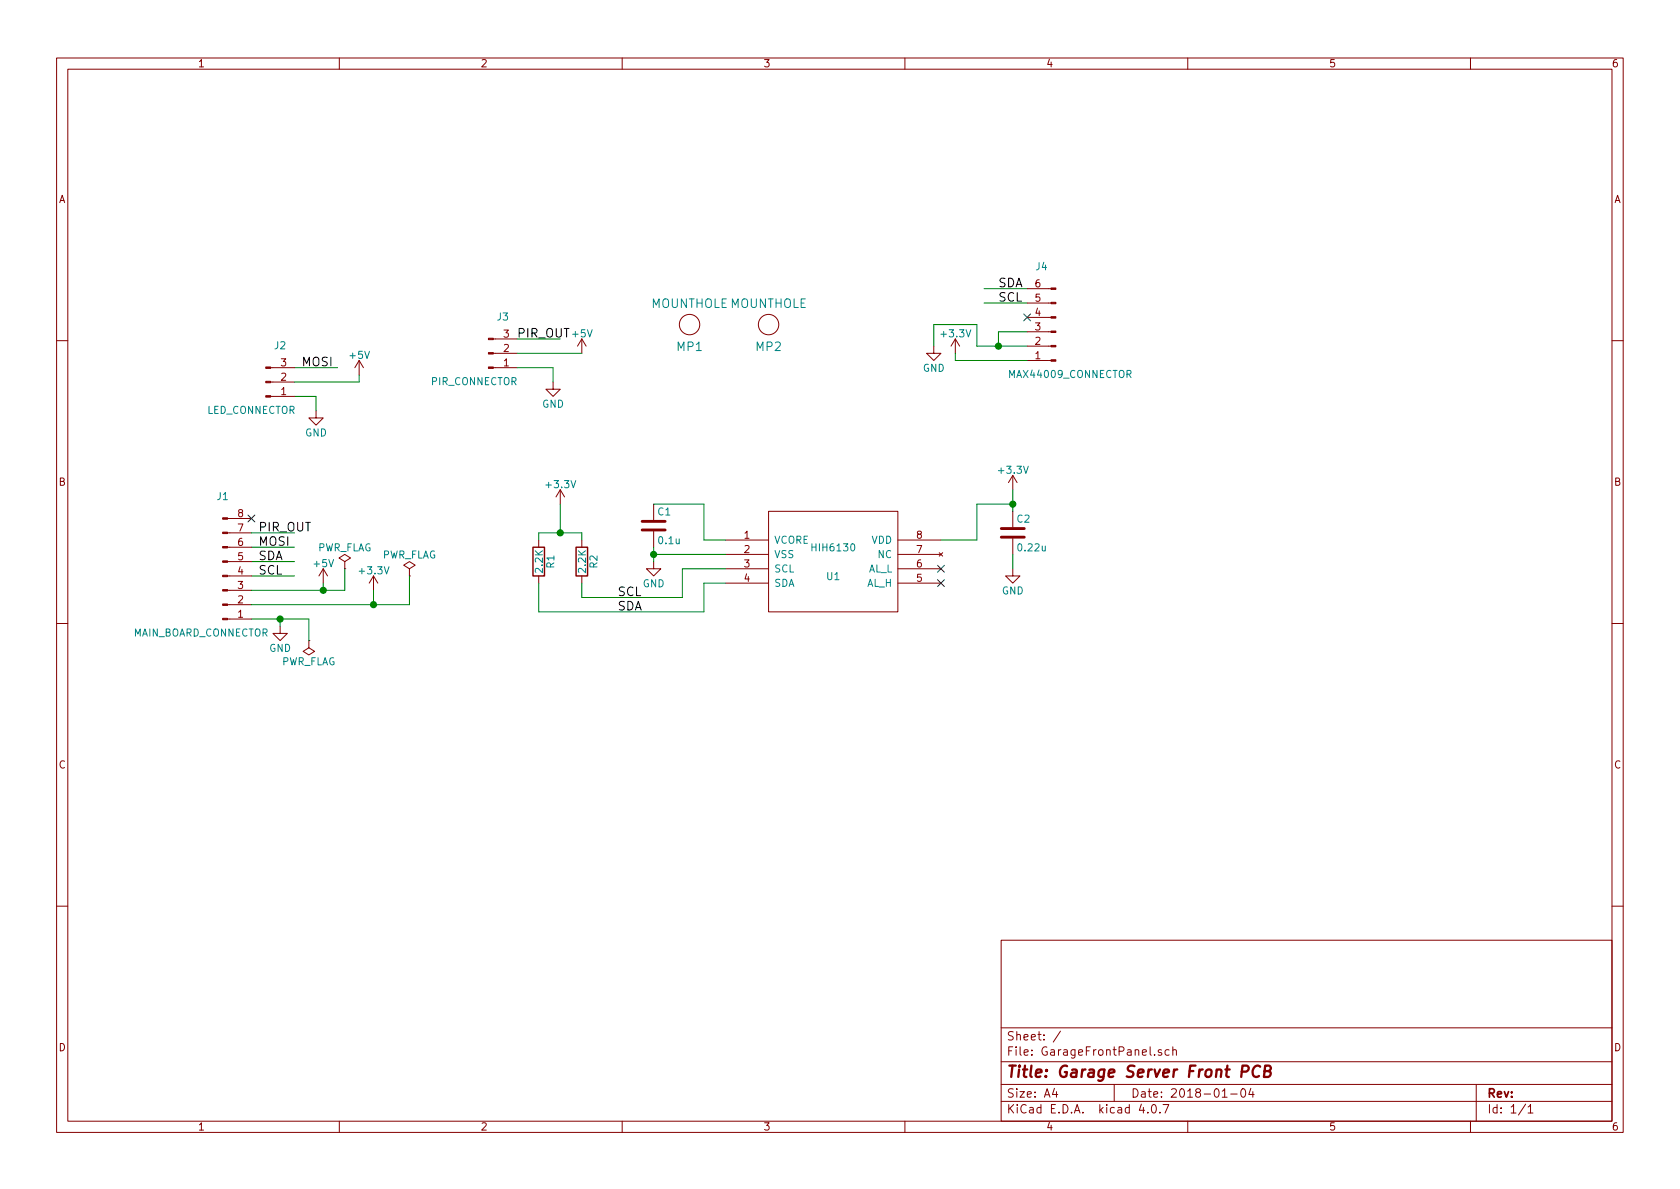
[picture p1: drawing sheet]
EESchema Schematic File Version 2
LIBS:power
LIBS:device
LIBS:transistors
LIBS:conn
LIBS:linear
LIBS:regul
LIBS:74xx
LIBS:cmos4000
LIBS:adc-dac
LIBS:memory
LIBS:xilinx
LIBS:microcontrollers
LIBS:dsp
LIBS:microchip
LIBS:analog_switches
LIBS:motorola
LIBS:texas
LIBS:intel
LIBS:audio
LIBS:interface
LIBS:digital-audio
LIBS:philips
LIBS:display
LIBS:cypress
LIBS:siliconi
LIBS:opto
LIBS:atmel
LIBS:contrib
LIBS:valves
LIBS:KevinsLib
EELAYER 25 0
EELAYER END
$Descr A4 11693 8268
encoding utf-8
Sheet 1 1
Title "Garage Server Front PCB"
Date "2018-01-04"
Rev ""
Comp ""
Comment1 ""
Comment2 ""
Comment3 ""
Comment4 ""
$EndDescr
$Comp
L HIH6130 U1
U 1 1
P 5800 3900
F 0 "U1" H 5800 3800 50  0000 C CNN
F 1 "HIH6130" H 5800 4000 50  0000 C CNN
F 2 "Housings_SOIC:SOIC-8_3.9x4.9mm_Pitch1.27mm" H 5800 4350 50  0001 C CNN
F 3 "DOCUMENTATION" H 5800 3500 50  0001 C CNN
	1    5800 3900
	1    0    0    -1  
$EndComp
$Comp
L C C1
U 1 1
P 4550 3650
F 0 "C1" H 4575 3750 50  0000 L CNN
F 1 "0.1u" H 4575 3550 50  0000 L CNN
F 2 "Capacitors_SMD:C_0805_HandSoldering" H 4588 3500 50  0001 C CNN
F 3 "" H 4550 3650 50  0001 C CNN
	1    4550 3650
	1    0    0    -1  
$EndComp
$Comp
L C C2
U 1 1
P 7050 3700
F 0 "C2" H 7075 3800 50  0000 L CNN
F 1 "0.22u" H 7075 3600 50  0000 L CNN
F 2 "Capacitors_SMD:C_0805_HandSoldering" H 7088 3550 50  0001 C CNN
F 3 "" H 7050 3700 50  0001 C CNN
	1    7050 3700
	1    0    0    -1  
$EndComp
$Comp
L R R1
U 1 1
P 3750 3900
F 0 "R1" V 3830 3900 50  0000 C CNN
F 1 "2.2K" V 3750 3900 50  0000 C CNN
F 2 "Resistors_SMD:R_0805_HandSoldering" V 3680 3900 50  0001 C CNN
F 3 "" H 3750 3900 50  0001 C CNN
	1    3750 3900
	1    0    0    -1  
$EndComp
$Comp
L R R2
U 1 1
P 4050 3900
F 0 "R2" V 4130 3900 50  0000 C CNN
F 1 "2.2K" V 4050 3900 50  0000 C CNN
F 2 "Resistors_SMD:R_0805_HandSoldering" V 3980 3900 50  0001 C CNN
F 3 "" H 4050 3900 50  0001 C CNN
	1    4050 3900
	1    0    0    -1  
$EndComp
$Comp
L +3.3V #PWR01
U 1 1
P 6650 2450
F 0 "#PWR01" H 6650 2300 50  0001 C CNN
F 1 "+3.3V" H 6650 2590 50  0000 C CNN
F 2 "" H 6650 2450 50  0001 C CNN
F 3 "" H 6650 2450 50  0001 C CNN
	1    6650 2450
	1    0    0    -1  
$EndComp
$Comp
L +5V #PWR02
U 1 1
P 2500 2600
F 0 "#PWR02" H 2500 2450 50  0001 C CNN
F 1 "+5V" H 2500 2740 50  0000 C CNN
F 2 "" H 2500 2600 50  0001 C CNN
F 3 "" H 2500 2600 50  0001 C CNN
	1    2500 2600
	1    0    0    -1  
$EndComp
$Comp
L GND #PWR03
U 1 1
P 4550 3900
F 0 "#PWR03" H 4550 3650 50  0001 C CNN
F 1 "GND" H 4550 3750 50  0000 C CNN
F 2 "" H 4550 3900 50  0001 C CNN
F 3 "" H 4550 3900 50  0001 C CNN
	1    4550 3900
	1    0    0    -1  
$EndComp
$Comp
L +3.3V #PWR04
U 1 1
P 7050 3400
F 0 "#PWR04" H 7050 3250 50  0001 C CNN
F 1 "+3.3V" H 7050 3540 50  0000 C CNN
F 2 "" H 7050 3400 50  0001 C CNN
F 3 "" H 7050 3400 50  0001 C CNN
	1    7050 3400
	1    0    0    -1  
$EndComp
$Comp
L GND #PWR05
U 1 1
P 7050 3950
F 0 "#PWR05" H 7050 3700 50  0001 C CNN
F 1 "GND" H 7050 3800 50  0000 C CNN
F 2 "" H 7050 3950 50  0001 C CNN
F 3 "" H 7050 3950 50  0001 C CNN
	1    7050 3950
	1    0    0    -1  
$EndComp
Wire Wire Line
	7050 3400 7050 3550
Wire Wire Line
	7050 3850 7050 3950
Wire Wire Line
	6550 3750 6800 3750
Wire Wire Line
	6800 3750 6800 3500
Wire Wire Line
	6800 3500 7050 3500
Connection ~ 7050 3500
Wire Wire Line
	5050 3750 4900 3750
Wire Wire Line
	4900 3750 4900 3500
Wire Wire Line
	4900 3500 4550 3500
Wire Wire Line
	5050 3850 4550 3850
Wire Wire Line
	4550 3800 4550 3900
Connection ~ 4550 3850
$Comp
L +3.3V #PWR06
U 1 1
P 3900 3500
F 0 "#PWR06" H 3900 3350 50  0001 C CNN
F 1 "+3.3V" H 3900 3640 50  0000 C CNN
F 2 "" H 3900 3500 50  0001 C CNN
F 3 "" H 3900 3500 50  0001 C CNN
	1    3900 3500
	1    0    0    -1  
$EndComp
Wire Wire Line
	3900 3500 3900 3700
Wire Wire Line
	3750 3700 4050 3700
Wire Wire Line
	3750 3700 3750 3750
Wire Wire Line
	4050 3700 4050 3750
Connection ~ 3900 3700
Wire Wire Line
	4050 4050 4050 4150
Wire Wire Line
	4050 4150 4750 4150
Wire Wire Line
	4750 4150 4750 3950
Wire Wire Line
	4750 3950 5050 3950
Wire Wire Line
	3750 4050 3750 4250
Wire Wire Line
	3750 4250 4900 4250
Wire Wire Line
	4900 4250 4900 4050
Wire Wire Line
	4900 4050 5050 4050
Text Label 4300 4150 0    60   ~ 0
SCL
Text Label 4300 4250 0    60   ~ 0
SDA
$Comp
L +5V #PWR07
U 1 1
P 2250 4050
F 0 "#PWR07" H 2250 3900 50  0001 C CNN
F 1 "+5V" H 2250 4190 50  0000 C CNN
F 2 "" H 2250 4050 50  0001 C CNN
F 3 "" H 2250 4050 50  0001 C CNN
	1    2250 4050
	1    0    0    -1  
$EndComp
$Comp
L GND #PWR08
U 1 1
P 1950 4350
F 0 "#PWR08" H 1950 4100 50  0001 C CNN
F 1 "GND" H 1950 4200 50  0000 C CNN
F 2 "" H 1950 4350 50  0001 C CNN
F 3 "" H 1950 4350 50  0001 C CNN
	1    1950 4350
	1    0    0    -1  
$EndComp
$Comp
L GND #PWR09
U 1 1
P 2200 2850
F 0 "#PWR09" H 2200 2600 50  0001 C CNN
F 1 "GND" H 2200 2700 50  0000 C CNN
F 2 "" H 2200 2850 50  0001 C CNN
F 3 "" H 2200 2850 50  0001 C CNN
	1    2200 2850
	1    0    0    -1  
$EndComp
$Comp
L GND #PWR010
U 1 1
P 6500 2400
F 0 "#PWR010" H 6500 2150 50  0001 C CNN
F 1 "GND" H 6500 2250 50  0000 C CNN
F 2 "" H 6500 2400 50  0001 C CNN
F 3 "" H 6500 2400 50  0001 C CNN
	1    6500 2400
	1    0    0    -1  
$EndComp
Wire Wire Line
	1750 4300 2150 4300
Wire Wire Line
	1950 4300 1950 4350
Wire Wire Line
	2050 2750 2200 2750
Wire Wire Line
	2200 2750 2200 2850
$Comp
L +3.3V #PWR011
U 1 1
P 2600 4100
F 0 "#PWR011" H 2600 3950 50  0001 C CNN
F 1 "+3.3V" H 2600 4240 50  0000 C CNN
F 2 "" H 2600 4100 50  0001 C CNN
F 3 "" H 2600 4100 50  0001 C CNN
	1    2600 4100
	1    0    0    -1  
$EndComp
Wire Wire Line
	2050 2550 2350 2550
Text Label 2100 2550 0    60   ~ 0
MOSI
Wire Wire Line
	1750 3800 2050 3800
Text Label 1800 3800 0    60   ~ 0
MOSI
Wire Wire Line
	1750 3900 2050 3900
Wire Wire Line
	1750 4000 2050 4000
Text Label 1800 3900 0    60   ~ 0
SDA
Text Label 1800 4000 0    60   ~ 0
SCL
NoConn ~ 6550 3950
NoConn ~ 6550 4050
$Comp
L PWR_FLAG #FLG012
U 1 1
P 2400 3950
F 0 "#FLG012" H 2400 4025 50  0001 C CNN
F 1 "PWR_FLAG" H 2400 4100 50  0000 C CNN
F 2 "" H 2400 3950 50  0001 C CNN
F 3 "" H 2400 3950 50  0001 C CNN
	1    2400 3950
	1    0    0    -1  
$EndComp
$Comp
L PWR_FLAG #FLG013
U 1 1
P 2850 4000
F 0 "#FLG013" H 2850 4075 50  0001 C CNN
F 1 "PWR_FLAG" H 2850 4150 50  0000 C CNN
F 2 "" H 2850 4000 50  0001 C CNN
F 3 "" H 2850 4000 50  0001 C CNN
	1    2850 4000
	1    0    0    -1  
$EndComp
$Comp
L PWR_FLAG #FLG014
U 1 1
P 2150 4450
F 0 "#FLG014" H 2150 4525 50  0001 C CNN
F 1 "PWR_FLAG" H 2150 4600 50  0000 C CNN
F 2 "" H 2150 4450 50  0001 C CNN
F 3 "" H 2150 4450 50  0001 C CNN
	1    2150 4450
	-1   0    0    1   
$EndComp
Wire Wire Line
	2150 4300 2150 4450
Connection ~ 1950 4300
$Comp
L Conn_01x03_Male J3
U 1 1
P 3400 2450
F 0 "J3" H 3500 2200 50  0000 C CNN
F 1 "PIR_CONNECTOR" H 3300 2650 50  0000 C CNN
F 2 "Connectors_JST:JST_PH_B3B-PH-K_03x2.00mm_Straight" H 3400 2450 50  0001 C CNN
F 3 "" H 3400 2450 50  0001 C CNN
	1    3400 2450
	1    0    0    1   
$EndComp
$Comp
L Conn_01x03_Male J2
U 1 1
P 1850 2650
F 0 "J2" H 1950 2400 50  0000 C CNN
F 1 "LED_CONNECTOR" H 1750 2850 50  0000 C CNN
F 2 "Connectors_JST:JST_PH_B3B-PH-K_03x2.00mm_Straight" H 1850 2650 50  0001 C CNN
F 3 "" H 1850 2650 50  0001 C CNN
	1    1850 2650
	1    0    0    1   
$EndComp
$Comp
L Conn_01x08_Male J1
U 1 1
P 1550 4000
F 0 "J1" H 1550 3450 50  0000 C CNN
F 1 "MAIN_BOARD_CONNECTOR" H 1400 4400 50  0000 C CNN
F 2 "Connectors_JST:JST_PH_B8B-PH-K_08x2.00mm_Straight" H 1550 4000 50  0001 C CNN
F 3 "" H 1550 4000 50  0001 C CNN
	1    1550 4000
	1    0    0    1   
$EndComp
Wire Wire Line
	7150 2100 6850 2100
Wire Wire Line
	7150 2000 6850 2000
Text Label 6950 2000 0    60   ~ 0
SDA
Text Label 6950 2100 0    60   ~ 0
SCL
Wire Wire Line
	1750 4200 2850 4200
Wire Wire Line
	2600 4200 2600 4100
Wire Wire Line
	1750 4100 2400 4100
Wire Wire Line
	2250 4100 2250 4050
Wire Wire Line
	2400 4100 2400 3950
Connection ~ 2250 4100
Wire Wire Line
	2850 4200 2850 4000
Connection ~ 2600 4200
Wire Wire Line
	1750 3700 2050 3700
Text Label 1800 3700 0    60   ~ 0
PIR_OUT
Wire Wire Line
	2050 2650 2500 2650
Wire Wire Line
	2500 2650 2500 2600
$Comp
L GND #PWR015
U 1 1
P 3850 2650
F 0 "#PWR015" H 3850 2400 50  0001 C CNN
F 1 "GND" H 3850 2500 50  0000 C CNN
F 2 "" H 3850 2650 50  0001 C CNN
F 3 "" H 3850 2650 50  0001 C CNN
	1    3850 2650
	1    0    0    -1  
$EndComp
$Comp
L +5V #PWR016
U 1 1
P 4050 2450
F 0 "#PWR016" H 4050 2300 50  0001 C CNN
F 1 "+5V" H 4050 2590 50  0000 C CNN
F 2 "" H 4050 2450 50  0001 C CNN
F 3 "" H 4050 2450 50  0001 C CNN
	1    4050 2450
	1    0    0    -1  
$EndComp
Wire Wire Line
	3600 2550 3850 2550
Wire Wire Line
	3850 2550 3850 2650
Wire Wire Line
	3600 2450 4050 2450
Wire Wire Line
	3600 2350 3900 2350
Text Label 3600 2350 0    60   ~ 0
PIR_OUT
$Comp
L Conn_01x06_Male J4
U 1 1
P 7350 2300
F 0 "J4" H 7450 1850 50  0000 C CNN
F 1 "MAX44009_CONNECTOR" H 7250 2600 50  0000 C CNN
F 2 "Connectors_JST:JST_PH_B6B-PH-K_06x2.00mm_Straight" H 7350 2300 50  0001 C CNN
F 3 "" H 7350 2300 50  0001 C CNN
	1    7350 2300
	-1   0    0    1   
$EndComp
Wire Wire Line
	7150 2500 6650 2500
Wire Wire Line
	6650 2500 6650 2450
Wire Wire Line
	6800 2400 7150 2400
Wire Wire Line
	6800 2400 6800 2250
Wire Wire Line
	6800 2250 6500 2250
Wire Wire Line
	6500 2250 6500 2400
Wire Wire Line
	7150 2300 6950 2300
Wire Wire Line
	6950 2300 6950 2400
Connection ~ 6950 2400
NoConn ~ 7150 2200
NoConn ~ 1750 3600
$Comp
L MOUNTHOLE MP1
U 1 1
P 4800 2250
F 0 "MP1" H 4800 2100 60  0000 C CNN
F 1 "MOUNTHOLE" H 4800 2400 60  0000 C CNN
F 2 "KevinLib:TH-M3" H 4800 2250 60  0001 C CNN
F 3 "" H 4800 2250 60  0001 C CNN
	1    4800 2250
	1    0    0    -1  
$EndComp
$Comp
L MOUNTHOLE MP2
U 1 1
P 5350 2250
F 0 "MP2" H 5350 2100 60  0000 C CNN
F 1 "MOUNTHOLE" H 5350 2400 60  0000 C CNN
F 2 "KevinLib:TH-M3" H 5350 2250 60  0001 C CNN
F 3 "" H 5350 2250 60  0001 C CNN
	1    5350 2250
	1    0    0    -1  
$EndComp
$EndSCHEMATC
